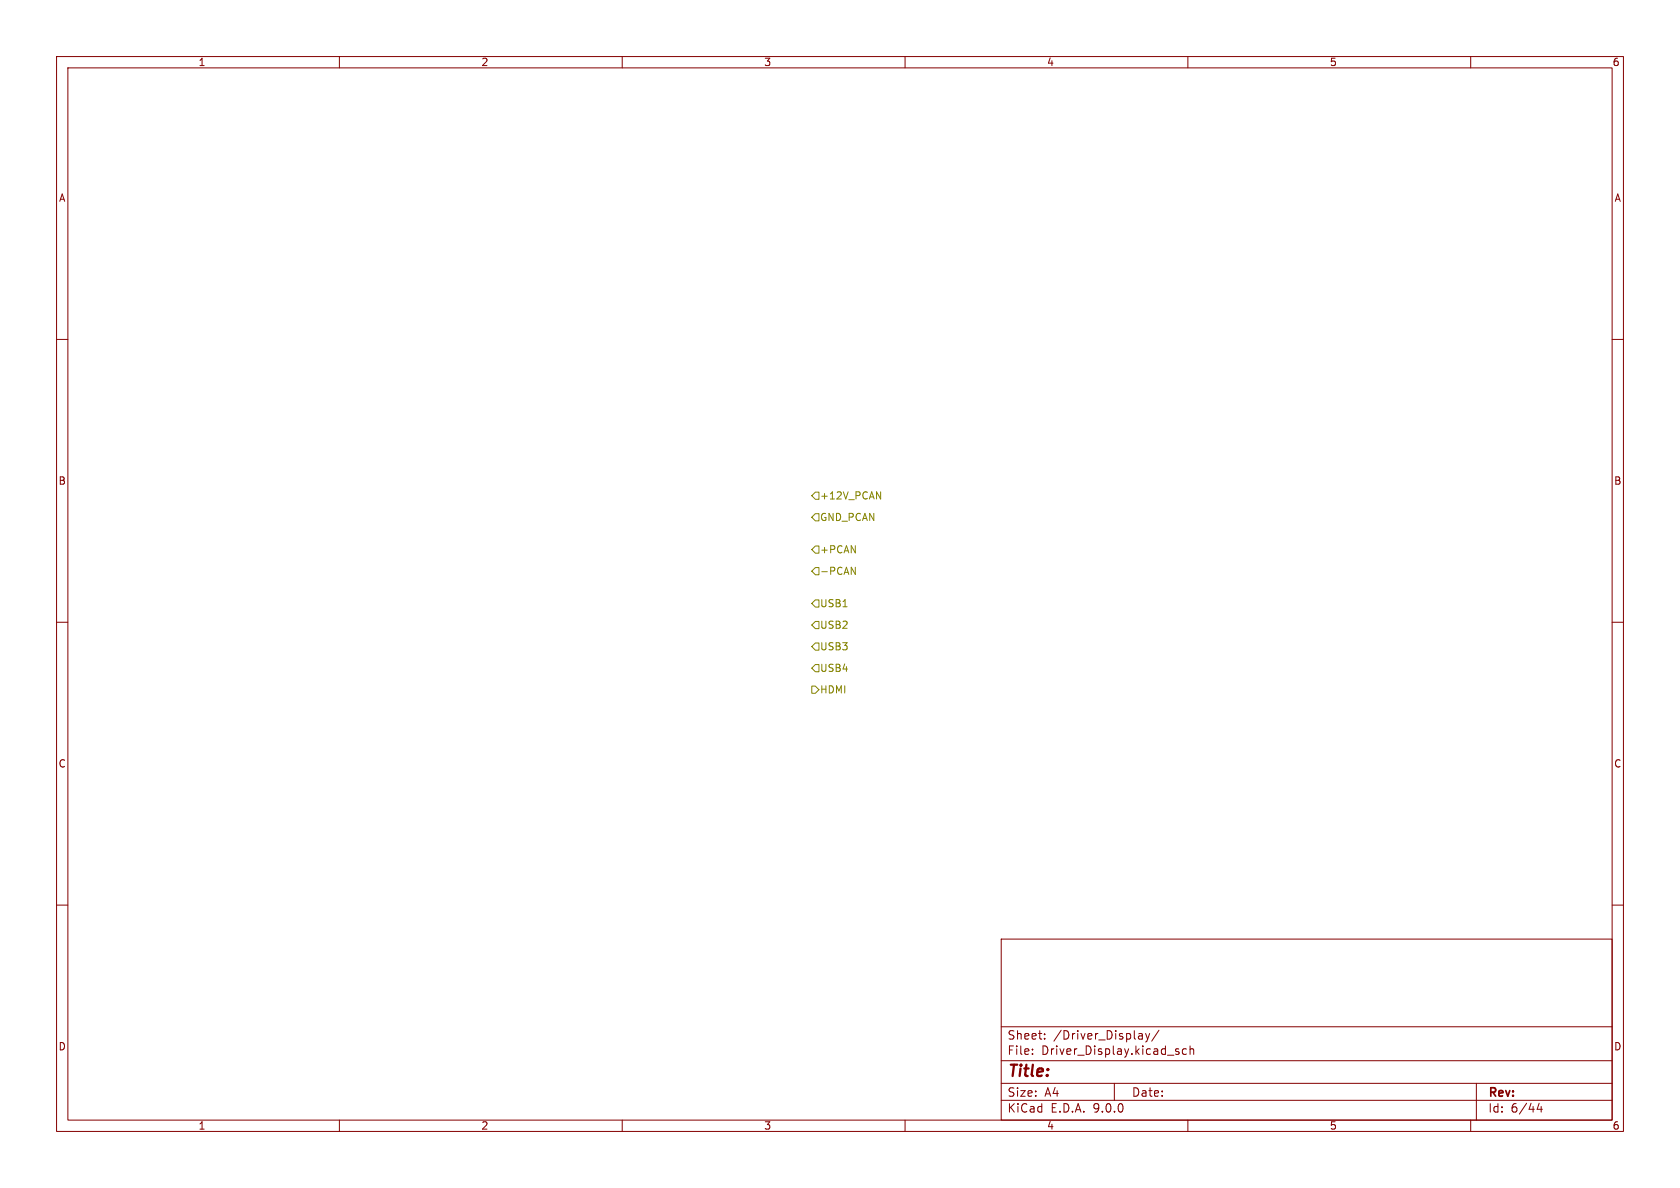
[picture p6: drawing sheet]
<svg xmlns="http://www.w3.org/2000/svg" width="297mm" height="210mm" viewBox="0 0 297 210" stroke-linecap="round" stroke-linejoin="round" font-family="sans-serif">
<path d="M0 0h297v210h-297z" fill="#fff" stroke="#fff" stroke-width=".18"/>
<g fill="none" stroke="#840000" stroke-width=".18">
<path d="M10 10h277v190h-277zM12 12h273v186h-273zM60 10v2M110 10v2M160 10v2M210 10v2M260 10v2M10 60h2M285 60h2M10 110h2M285 110h2M10 160h2"/>
<path d="M177 166h108v32h-108zM285 160h2M60 198v2M110 198v2M160 198v2M177 194.5h108M177 191.5h108M177 187.5h108M177 181.5h108M182.5 186.3v.1M182.5 185.5v.1M184.7 183.6v.1"/>
<path d="M184.7 182.8v.1M197 191.5v3M201.5 182.7h.2l.3 .2v.8M202 183.6l-.5 .1M202 183.1h-.5M202.5 182.7l.4 1M202.9 183.7l-.2 .4-.2 .1M203.2 182.7l-.3 1M204.9 182.1l-1.3 2M208 185.9l.4 .1 .1 .2-.3 .2h-.2M208 185.4l.4 .1M209.7 185.5l-.4-.1-.3 .3v.4l.2 .2h.5"/>
<path d="M210 198v2M210.4 185.5l.2-.1 .4 .1v.9M210.4 184.9v1.5M260 198v2M261 191.5v6.5M272.1 195l-.4 1.1h1M272.5 195.6v1"/>
</g>
<path d="M144.1 90.8h.7v1.3h-.7l-.6-.7zM144.1 96.5h.7v1.3h-.7l-.6-.6zM144.1 87h.7v1.3h-.7l-.6-.7zM155 86.9l.7 1.3v-1.3M144.1 100.3h.7v1.3h-.7l-.6-.6zM144.1 117.5h.7v1.2h-.7l-.6-.6zM144.1 109.9h.7v1.2h-.7l-.6-.6zM144.1 106h.7v1.3h-.7l-.6-.6zM144.1 113.7h.7v1.2h-.7l-.6-.6zM150.5 100.3l.7 1.2v-1.2M143.5 121.3h.6l.7 .6-.7 .7h-.6z" fill="none" stroke="#848400" stroke-width=".18"/>
<text font-size="2.8" fill="#840000" x="178" y="190.9">Title:</text>
<g font-size="2.1" fill="#840000">
<text x="178" y="184">Sheet:</text>
<text x="186.2" y="184">/Driver_Display/</text>
<text x="178" y="186.7">File:</text>
<text x="184.1" y="186.7">Driver_Display.kicad_sch</text>
<text x="178" y="196.9">KiCad</text>
<text x="178" y="194.1">Size:</text>
<text x="184.7" y="194.1">A4</text>
<text x="185.7" y="196.9">E.D.A.</text>
<text x="193.3" y="196.9">9.0.0</text>
<text x="200" y="194.1">Date:</text>
<text x="263" y="194.3">Rev:</text>
<text x="263" y="196.9">Id:</text>
<text x="267.1" y="196.9">6/44</text>
</g>
<g font-size="1.8" fill="#840000">
<text x="35" y="11.9">1</text>
<text x="85" y="11.9">2</text>
<text x="135" y="11.9">3</text>
<text x="185" y="11.9">4</text>
<text x="235" y="11.9">5</text>
<text x="285" y="11.9">6</text>
<text x="10.3" y="35.9">A</text>
<text x="285.3" y="35.9">A</text>
<text x="10.3" y="85.9">B</text>
<text x="285.3" y="85.9">B</text>
<text x="10.3" y="135.9">C</text>
<text x="285.3" y="135.9">C</text>
<text x="10.3" y="185.9">D</text>
<text x="285.3" y="185.9">D</text>
<text x="35" y="199.9">1</text>
<text x="85" y="199.9">2</text>
<text x="135" y="199.9">3</text>
<text x="185" y="199.9">4</text>
<text x="235" y="199.9">5</text>
<text x="285" y="199.9">6</text>
</g>
<g font-size="1.8" fill="#848400">
<text x="144.9" y="88.5">+12V_PCAN</text>
<text x="144.9" y="92.3">GND_PCAN</text>
<text x="144.9" y="101.8">-PCAN</text>
<text x="144.9" y="98">+PCAN</text>
<text x="144.9" y="107.5">USB1</text>
<text x="144.9" y="111.4">USB2</text>
<text x="144.9" y="119">USB4</text>
<text x="144.9" y="115.2">USB3</text>
<text x="144.9" y="122.8">HDMI</text>
</g>
</svg>
